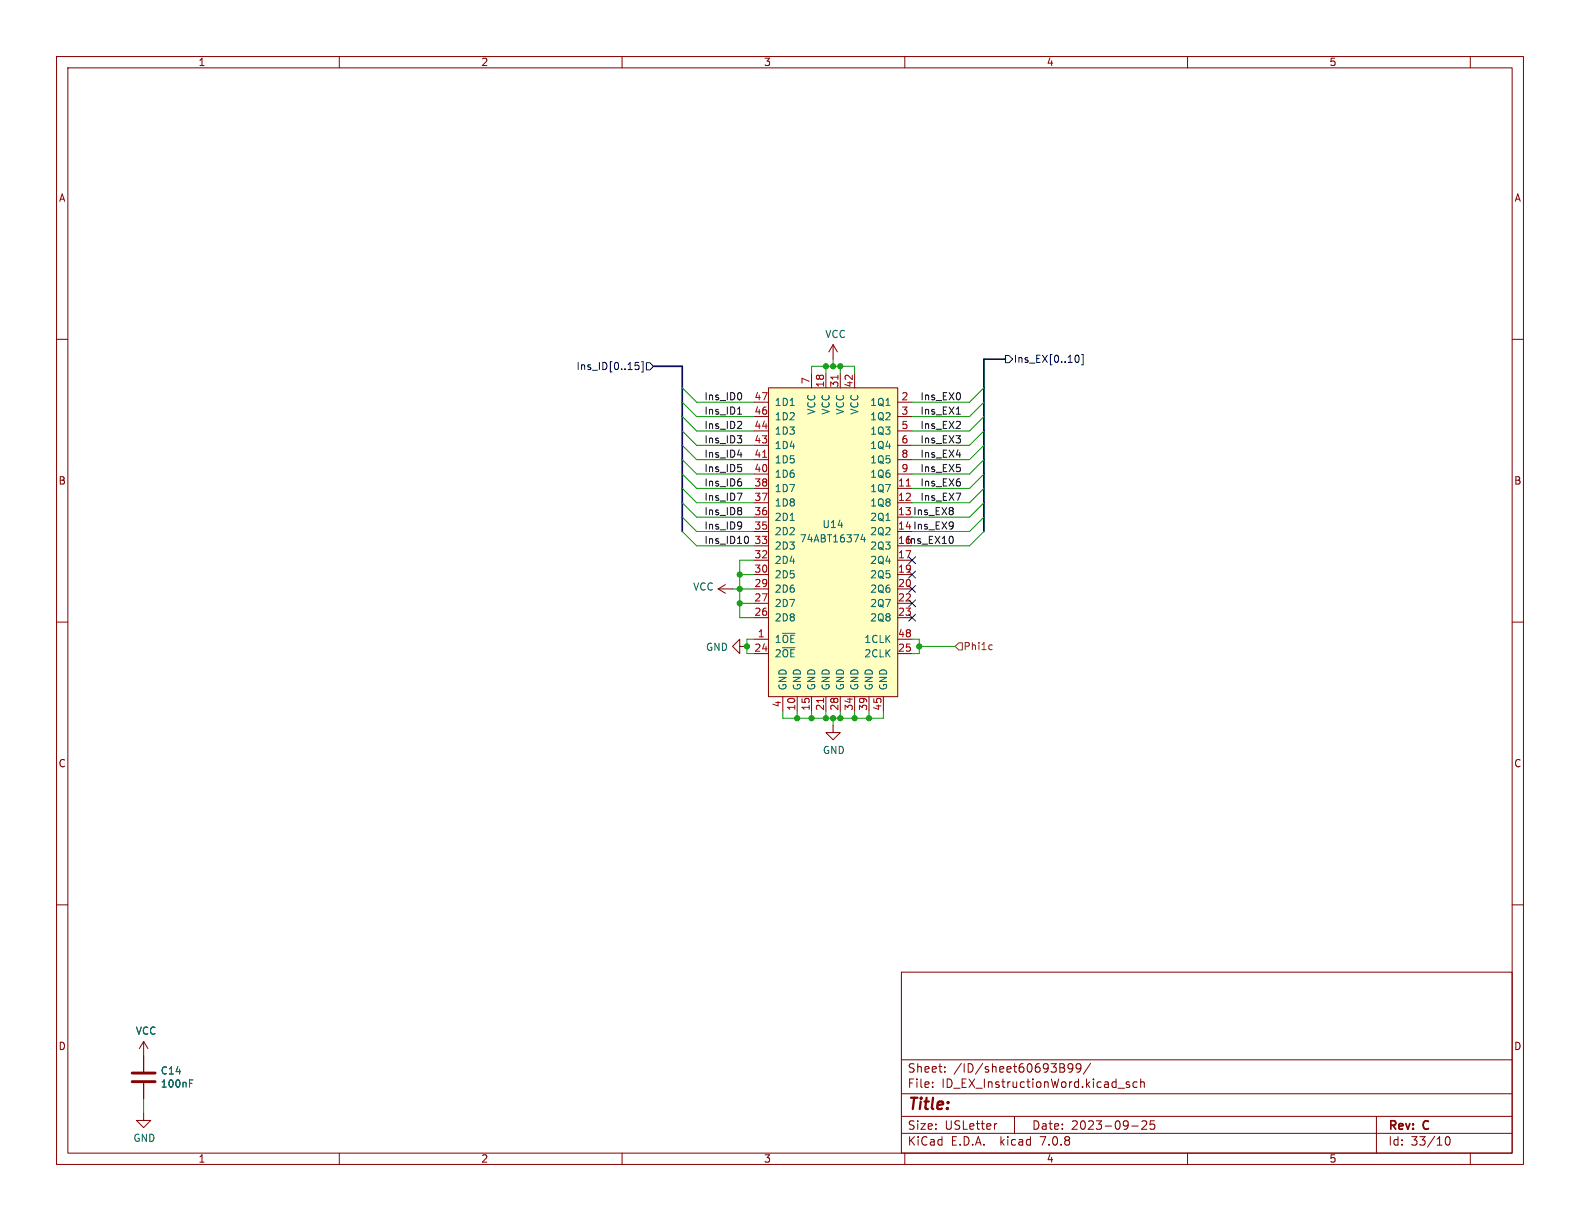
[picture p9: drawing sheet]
<svg xmlns="http://www.w3.org/2000/svg" width="279mm" height="216mm" viewBox="0 0 279 216" stroke-linecap="round" stroke-linejoin="round" font-family="sans-serif">
<g fill="none" stroke="#840000" stroke-width=".18">
<path d="M10 10h259.4v195.9h-259.4zM12 12h255.4v191.9h-255.4zM60 10v2M110 10v2M160 10v2M210 10v2M260 10v2M10 60h2M267.4 60h2M133.3 71.1h2.6M133.3 73.7h2.6M133.3 78.7h2.6"/>
<path d="M133.3 76.2h2.6M135.9 68.6h22.8v54.6h-22.8zM143.5 66v2.6M146 66v2.6M147.3 61l-.7 1.2M147.3 61v2.5M147.3 61l.8 1.2M148.6 66v2.6M151.1 66v2.6M158.7 71.1h2.6M158.7 73.7h2.6M158.7 78.7h2.6"/>
<path d="M158.7 76.2h2.6M133.3 86.4h2.6M133.3 88.9h2.6M133.3 99.1h2.6M133.3 96.5h2.6M133.3 94h2.6M133.3 91.4h2.6M133.3 83.8h2.6M133.3 81.3h2.6M158.7 86.4h2.6M158.7 88.9h2.6M158.7 99.1h2.6"/>
<path d="M158.7 83.8h2.6M158.7 81.3h2.6M10 110h2M127 104.1h2.5M127 104.1l1.3 .8M128.3 103.4l-1.3 .7M130.8 114.3v-1.3l-1.3 1.3 1.3 1.3v-1.3h1.3M133.3 113h2.6M133.3 101.6h2.6M133.3 104.1h2.6M133.3 106.7h2.6M133.3 109.2h2.6"/>
<path d="M133.3 115.6h2.6M158.7 113h2.6M158.7 101.6h2.6M158.7 104.1h2.6M158.7 106.7h2.6M158.7 109.2h2.6M158.7 115.6h2.6M267.4 110h2M138.4 123.2v2.5M141 123.2v2.5M143.5 123.2v2.5M146 123.2v2.5"/>
<path d="M147.3 128.3v1.2h1.3l-1.3 1.3-1.3-1.3h1.3M148.6 123.2v2.5M151.1 123.2v2.5M153.7 123.2v2.5M156.2 123.2v2.5M10 160h2M267.4 160h2M159.4 171.9h108v32h-108zM25.4 196.9v1.2h1.3l-1.3 1.3-1.3-1.3h1.3M25.4 184.2l-.8 1.2M25.4 184.2v5.3M25.4 191.5v2.8"/>
<path d="M25.4 184.2l.8 1.2M159.4 197.4h108M159.4 193.4h108M159.4 187.4h108M164.9 192.1v.2M164.9 191.4v.1M167.1 189.4v.2M167.1 188.7v.1M176.3 198.7l-.3 .1M179.4 197.4v3M187.4 188.1h.5l.2 .1 .1 .3-.3 .3M187.4 188.8h.5"/>
<path d="M187.9 188.8a.4 .4 0 0 1 .4 .4 .4 .4 0 0 1-.3 .4h-.6M189.7 188.7l-.3 .3h-.3l-.2-.3 .1-.5 .4-.1 .2 .1a.99 .99 0 0 1-.3 1.4h-.3M191.1 188.7l-.2 .3h-.3l-.3-.3 .1-.5 .5-.1 .2 .1a.99 .99 0 0 1-.4 1.4h-.3M192.9 188l-1.3 1.9M197.7 192.4h1.2M199.7 191.4l-.3-.1-.3 .2 .1 .2 .5 .2v.3h-.6M200.1 199.1h1.2M201.1 191.4l-.5-.1-.2 .3v.4l.1 .2h.6M201.7 191.4l.2-.1 .4 .1 .1 .9M201.7 190.8v1.5M201.9 198.3l.6-.1 .2 .1 .1 .3-.9 1.1h.9M204.1 198.2h-.7v.7l.2-.1h.5l.1 .2-.1 .5-.2 .2-.5-.2"/>
<path d="M243.4 197.4v6.5M60 203.9v2M110 203.9v2M159.4 200.4h108M160 203.9v2M210 203.9v2M255.8 201.1l.1-.1a.81 .81 0 0 1 .6 .6 .81 .81 0 0 1-.3 .8l-.1 .1a.81 .81 0 0 1-.6-.6 .81 .81 0 0 1 .3-.8zM260 203.9v2"/>
</g>
<path d="M135.9 68.6h22.8v54.6h-22.8z" fill="#ffffc2" stroke="#ffffc2" stroke-width=".18"/>
<path d="M148.2 66.3v.8M134.9 80.9h.7M160.3 85.9h.7M145.6 123.5v.7" fill="none" stroke="#a90000" stroke-width=".18"/>
<path d="M139.7 71.7h.8M139.7 92h.8M152.6 94.5l-.4 .9h.8M152.9 95v.8M33.5 191.6h.4M33.5 191h.6" fill="none" stroke="#006464" stroke-width=".18"/>
<path d="M23.4 191.3h4M23.4 189.7h4" fill="none" stroke="#840000" stroke-width=".51"/>
<g fill="none" stroke="#000084" stroke-width=".18">
<path d="M112.3 64.1h.6M112.3 64.6h.5l.2 .2-.1 .5h-.6M113.4 64h.3v1.8h-.3M114.3 64.1h.6l.7 .7-.7 .6h-.6zM177.8 62.9h.6l.7 .6-.7 .6h-.6zM190.3 62.9l.1-.1a.68 .68 0 0 1 .4 .6 .68 .68 0 0 1-.4 .7l-.1-.1M191.2 62.7h.3v1.8h-.3M160.7 98.5l1.2 1.2M161.9 98.5l-1.2 1.2M160.7 108.6l1.2 1.2M160.7 106.1l1.2 1.2M160.7 103.5l1.2 1.2"/>
<path d="M160.7 101l1.2 1.2M161.9 108.6l-1.2 1.2M161.9 106.1l-1.2 1.2M161.9 103.5l-1.2 1.2M161.9 101l-1.2 1.2"/>
</g>
<path d="M169.5 113.7h.7v1.2h-.7l-.6-.6zM175.1 114l.4 .1M175.5 114.8l-.4 .1" fill="none" stroke="#725600" stroke-width=".18"/>
<g fill="none" stroke="#0f0f0f" stroke-width=".18">
<path d="M130.4 77h.8l-.5 .5M130.4 73.2h.8M131 74.6l.2 .1-.1 .4-.7 .7h.8M131.1 77.7v.5M131.1 69.7v.8M169.1 73.2h.7M130.4 87.2h.8l-.5 1.3M130.4 80.4h.8M131.1 82.7v.6M131.1 85.3v.5M131.1 89.9v.3M131.1 90.4v.5"/>
<path d="M131.1 92.4v.9M131.2 92.8l-.1 .2M132.1 94.8a.79 .79 0 0 1 0 1.3M168.4 94.9l.2 .4-.2 .7"/>
</g>
<path d="M115.6 64.8h5v29.2M177.8 63.5h-3.8v30.5" fill="none" stroke="#000084" stroke-width=".3"/>
<g fill="none" stroke="#009600" stroke-width=".18">
<path d="M120.6 76.2l2.6 2.5h10.1M120.6 68.6l2.6 2.5h10.1M120.6 71.1l2.6 2.6h10.1M120.6 78.7l2.6 2.6h10.1M120.6 73.7l2.6 2.5h10.1M143.5 66v-1.2h7.6v1.2M146 64.8v1.2M147.3 63.5v1.3M148.6 64.8v1.2M174 76.2l-2.6 2.5h-10.1M174 68.6l-2.6 2.5h-10.1M174 71.1l-2.6 2.6h-10.1"/>
<path d="M174 78.7l-2.6 2.6h-10.1M174 73.7l-2.6 2.5h-10.1M120.6 94l2.6 2.5h10.1M120.6 86.4l2.6 2.5h10.1M120.6 88.9l2.6 2.5h10.1M120.6 91.4l2.6 2.6h10.1M120.6 83.8l2.6 2.6h10.1M120.6 81.3l2.6 2.5h10.1M133.3 99.1h-2.5v10.1h2.5M174 94l-2.6 2.5h-10.1M174 86.4l-2.6 2.5h-10.1M174 88.9l-2.6 2.5h-10.1"/>
<path d="M174 91.4l-2.6 2.6h-10.1M174 83.8l-2.6 2.6h-10.1M174 81.3l-2.6 2.5h-10.1M129.5 104.1h3.8M130.8 101.6h2.5M130.8 106.7h2.5M133.3 113h-1.2v2.6h1.2M161.3 113h1.3v2.6h-1.3M162.6 114.3h6.3M138.4 125.7v1.3h17.8v-1.3M141 125.7v1.3M143.5 125.7v1.3"/>
<path d="M146 125.7v1.3M147.3 127v1.3M148.6 125.7v1.3M151.1 125.7v1.3M153.7 125.7v1.3M25.4 194.3v2.6"/>
</g>
<g fill="#009600" stroke="#009600" stroke-width=".18">
<circle cx="130.8" cy="101.6" r=".46"/>
<circle cx="162.6" cy="114.3" r=".46"/>
<circle cx="130.8" cy="106.7" r=".46"/>
<circle cx="130.8" cy="104.1" r=".46"/>
<circle cx="153.7" cy="127" r=".46"/>
<circle cx="147.3" cy="127" r=".46"/>
<circle cx="146" cy="127" r=".46"/>
<circle cx="148.6" cy="127" r=".46"/>
<circle cx="151.1" cy="127" r=".46"/>
<circle cx="132.1" cy="114.3" r=".46"/>
<circle cx="141" cy="127" r=".46"/>
<circle cx="143.5" cy="127" r=".46"/>
<circle cx="147.3" cy="64.8" r=".46"/>
<circle cx="146" cy="64.8" r=".46"/>
<circle cx="148.6" cy="64.8" r=".46"/>
</g>
<text font-size="2.8" fill="#840000" x="160.4" y="196.8">Title:</text>
<g font-size="2.1" fill="#840000">
<text x="160.4" y="189.9">Sheet:</text>
<text x="168.6" y="189.9">/ID/sheet60693B99/</text>
<text x="160.4" y="192.6">File:</text>
<text x="166.5" y="192.6">ID_EX_InstructionWord.kicad_sch</text>
<text x="160.4" y="202.8">KiCad</text>
<text x="160.4" y="200">Size:</text>
<text x="167.1" y="200">USLetter</text>
<text x="168.1" y="202.8">E.D.A.</text>
<text x="177" y="202.8">kicad</text>
<text x="182.4" y="200">Date:</text>
<text x="184.2" y="202.8">7.0.8</text>
<text x="189.4" y="200">2023-09-25</text>
<text x="245.4" y="200.2">Rev:</text>
<text x="245.4" y="202.8">Id:</text>
<text x="249.5" y="202.8">33/10</text>
<text x="251.8" y="200.2">C</text>
</g>
<g font-size="1.8" fill="#840000">
<text x="35" y="11.9">1</text>
<text x="85" y="11.9">2</text>
<text x="135" y="11.9">3</text>
<text x="185" y="11.9">4</text>
<text x="235" y="11.9">5</text>
<text x="10.3" y="35.9">A</text>
<text x="267.7" y="35.9">A</text>
<text x="10.3" y="85.9">B</text>
<text x="267.7" y="85.9">B</text>
<text x="10.3" y="135.9">C</text>
<text x="267.7" y="135.9">C</text>
<text x="10.3" y="185.9">D</text>
<text x="267.7" y="185.9">D</text>
<text x="35" y="205.8">1</text>
<text x="85" y="205.8">2</text>
<text x="135" y="205.8">3</text>
<text x="185" y="205.8">4</text>
<text x="235" y="205.8">5</text>
</g>
<g font-size="1.8" fill="#006464">
<text x="145.8" y="60">VCC</text>
<text x="136.9" y="72">1D1</text>
<text x="153.8" y="72">1Q1</text>
<text x="136.9" y="77.1">1D3</text>
<text x="136.9" y="74.5">1D2</text>
<text x="144.4" y="73.4" transform="rotate(-90 144.4 73.4)">VCC</text>
<text x="146.9" y="73.4" transform="rotate(-90 146.9 73.4)">VCC</text>
<text x="149.5" y="73.4" transform="rotate(-90 149.5 73.4)">VCC</text>
<text x="152" y="73.4" transform="rotate(-90 152 73.4)">VCC</text>
<text x="153.8" y="74.5">1Q2</text>
<text x="153.8" y="77.1">1Q3</text>
<text x="136.9" y="82.1">1D5</text>
<text x="136.9" y="79.6">1D4</text>
<text x="153.8" y="79.6">1Q4</text>
<text x="153.8" y="82.1">1Q5</text>
<text x="136.9" y="89.8">1D8</text>
<text x="136.9" y="87.2">1D7</text>
<text x="136.9" y="84.7">1D6</text>
<text x="153.8" y="87.2">1Q7</text>
<text x="153.8" y="89.8">1Q8</text>
<text x="153.8" y="84.7">1Q6</text>
<text x="136.9" y="94.8">2D2</text>
<text x="136.9" y="92.3">2D1</text>
<text x="145.3" y="93.6">U14</text>
<text x="153.8" y="92.3">2Q1</text>
<text x="153.8" y="94.8">2Q2</text>
<text x="136.9" y="99.9">2D4</text>
<text x="136.9" y="97.4">2D3</text>
<text x="141.3" y="96.1">74ABT16374</text>
<text x="153.8" y="97.4">2Q3</text>
<text x="153.8" y="99.9">2Q4</text>
<text x="122.5" y="104.6">VCC</text>
<text x="136.9" y="107.5">2D7</text>
<text x="136.9" y="105">2D6</text>
<text x="136.9" y="102.5">2D5</text>
<text x="153.8" y="102.5">2Q5</text>
<text x="153.8" y="105">2Q6</text>
<text x="153.8" y="107.5">2Q7</text>
<text x="136.9" y="113.9">1~{OE}</text>
<text x="136.9" y="110.1">2D8</text>
<text x="152.8" y="113.9">1CLK</text>
<text x="153.8" y="110.1">2Q8</text>
<text x="124.7" y="115.3">GND</text>
<text x="136.9" y="116.4">2~{OE}</text>
<text x="152.8" y="116.4">2CLK</text>
<text x="139.3" y="122.2" transform="rotate(-90 139.3 122.2)">GND</text>
<text x="141.8" y="122.2" transform="rotate(-90 141.8 122.2)">GND</text>
<text x="144.4" y="122.2" transform="rotate(-90 144.4 122.2)">GND</text>
<text x="146.9" y="122.2" transform="rotate(-90 146.9 122.2)">GND</text>
<text x="149.5" y="122.2" transform="rotate(-90 149.5 122.2)">GND</text>
<text x="152" y="122.2" transform="rotate(-90 152 122.2)">GND</text>
<text x="154.5" y="122.2" transform="rotate(-90 154.5 122.2)">GND</text>
<text x="157.1" y="122.2" transform="rotate(-90 157.1 122.2)">GND</text>
<text x="145.4" y="133.5">GND</text>
<text x="23.9" y="183.2">VCC</text>
<text x="28.3" y="190.2">C14</text>
<text x="28.3" y="192.5">100nF</text>
<text x="23.5" y="202.1">GND</text>
</g>
<g font-size="1.8" fill="#000084">
<text x="101.8" y="65.6">Ins_ID[0..15]</text>
<text x="179.2" y="64.4">Ins_EX[0..10]</text>
</g>
<g font-size="1.8" fill="#0f0f0f">
<text x="124.5" y="70.9">Ins_ID0</text>
<text x="162.7" y="70.9">Ins_EX0</text>
<text x="124.5" y="75.9">Ins_ID2</text>
<text x="124.5" y="73.4">Ins_ID1</text>
<text x="162.7" y="73.4">Ins_EX1</text>
<text x="162.7" y="75.9">Ins_EX2</text>
<text x="124.5" y="78.5">Ins_ID3</text>
<text x="124.5" y="81">Ins_ID4</text>
<text x="124.5" y="83.6">Ins_ID5</text>
<text x="162.7" y="83.6">Ins_EX5</text>
<text x="162.7" y="81">Ins_EX4</text>
<text x="162.7" y="78.5">Ins_EX3</text>
<text x="124.5" y="88.6">Ins_ID7</text>
<text x="124.5" y="86.1">Ins_ID6</text>
<text x="162.7" y="88.6">Ins_EX7</text>
<text x="162.7" y="86.1">Ins_EX6</text>
<text x="124.5" y="91.2">Ins_ID8</text>
<text x="124.5" y="93.7">Ins_ID9</text>
<text x="158.7" y="91.2">13 Ins_EX8</text>
<text x="158.7" y="93.7">14 Ins_EX9</text>
<text x="124.5" y="96.3">Ins_ID10</text>
<text x="158.7" y="96.3">16Ins_EX10</text>
</g>
<g font-size="1.8" fill="#a90000">
<text x="133.3" y="70.9">47</text>
<text x="143.3" y="68" transform="rotate(-90 143.3 68)">7</text>
<text x="145.8" y="68.6" transform="rotate(-90 145.8 68.6)">18</text>
<text x="148.3" y="68.6" transform="rotate(-90 148.3 68.6)">31</text>
<text x="150.9" y="68.6" transform="rotate(-90 150.9 68.6)">42</text>
<text x="159.3" y="70.9">2</text>
<text x="133.3" y="75.9">44</text>
<text x="133.3" y="73.4">46</text>
<text x="159.3" y="73.4">3</text>
<text x="159.3" y="75.9">5</text>
<text x="133.3" y="83.6">40</text>
<text x="133.3" y="81">41</text>
<text x="133.3" y="78.5">43</text>
<text x="159.3" y="78.5">6</text>
<text x="159.3" y="81">8</text>
<text x="159.3" y="83.6">9</text>
<text x="133.3" y="88.6">37</text>
<text x="133.3" y="86.1">38</text>
<text x="158.7" y="86.1">11</text>
<text x="158.7" y="88.6">12</text>
<text x="133.3" y="93.7">35</text>
<text x="133.3" y="91.2">36</text>
<text x="133.3" y="101.3">30</text>
<text x="133.3" y="98.8">32</text>
<text x="133.3" y="96.3">33</text>
<text x="158.7" y="98.8">17</text>
<text x="158.7" y="101.3">19</text>
<text x="133.3" y="106.4">27</text>
<text x="133.3" y="103.9">29</text>
<text x="158.7" y="103.9">20</text>
<text x="158.7" y="106.4">22</text>
<text x="133.3" y="109">26</text>
<text x="133.9" y="112.8">1</text>
<text x="158.7" y="109">23</text>
<text x="158.7" y="112.8">48</text>
<text x="133.3" y="115.3">24</text>
<text x="158.7" y="115.3">25</text>
<text x="138.2" y="125.2" transform="rotate(-90 138.2 125.2)">4</text>
<text x="140.7" y="125.8" transform="rotate(-90 140.7 125.8)">10</text>
<text x="143.3" y="125.8" transform="rotate(-90 143.3 125.8)">15</text>
<text x="145.8" y="125.8" transform="rotate(-90 145.8 125.8)">21</text>
<text x="148.3" y="125.8" transform="rotate(-90 148.3 125.8)">28</text>
<text x="150.9" y="125.8" transform="rotate(-90 150.9 125.8)">34</text>
<text x="153.4" y="125.8" transform="rotate(-90 153.4 125.8)">39</text>
<text x="156" y="125.8" transform="rotate(-90 156 125.8)">45</text>
</g>
<text font-size="1.8" fill="#725600" x="170.3" y="115.2">Phi1c</text>
</svg>
